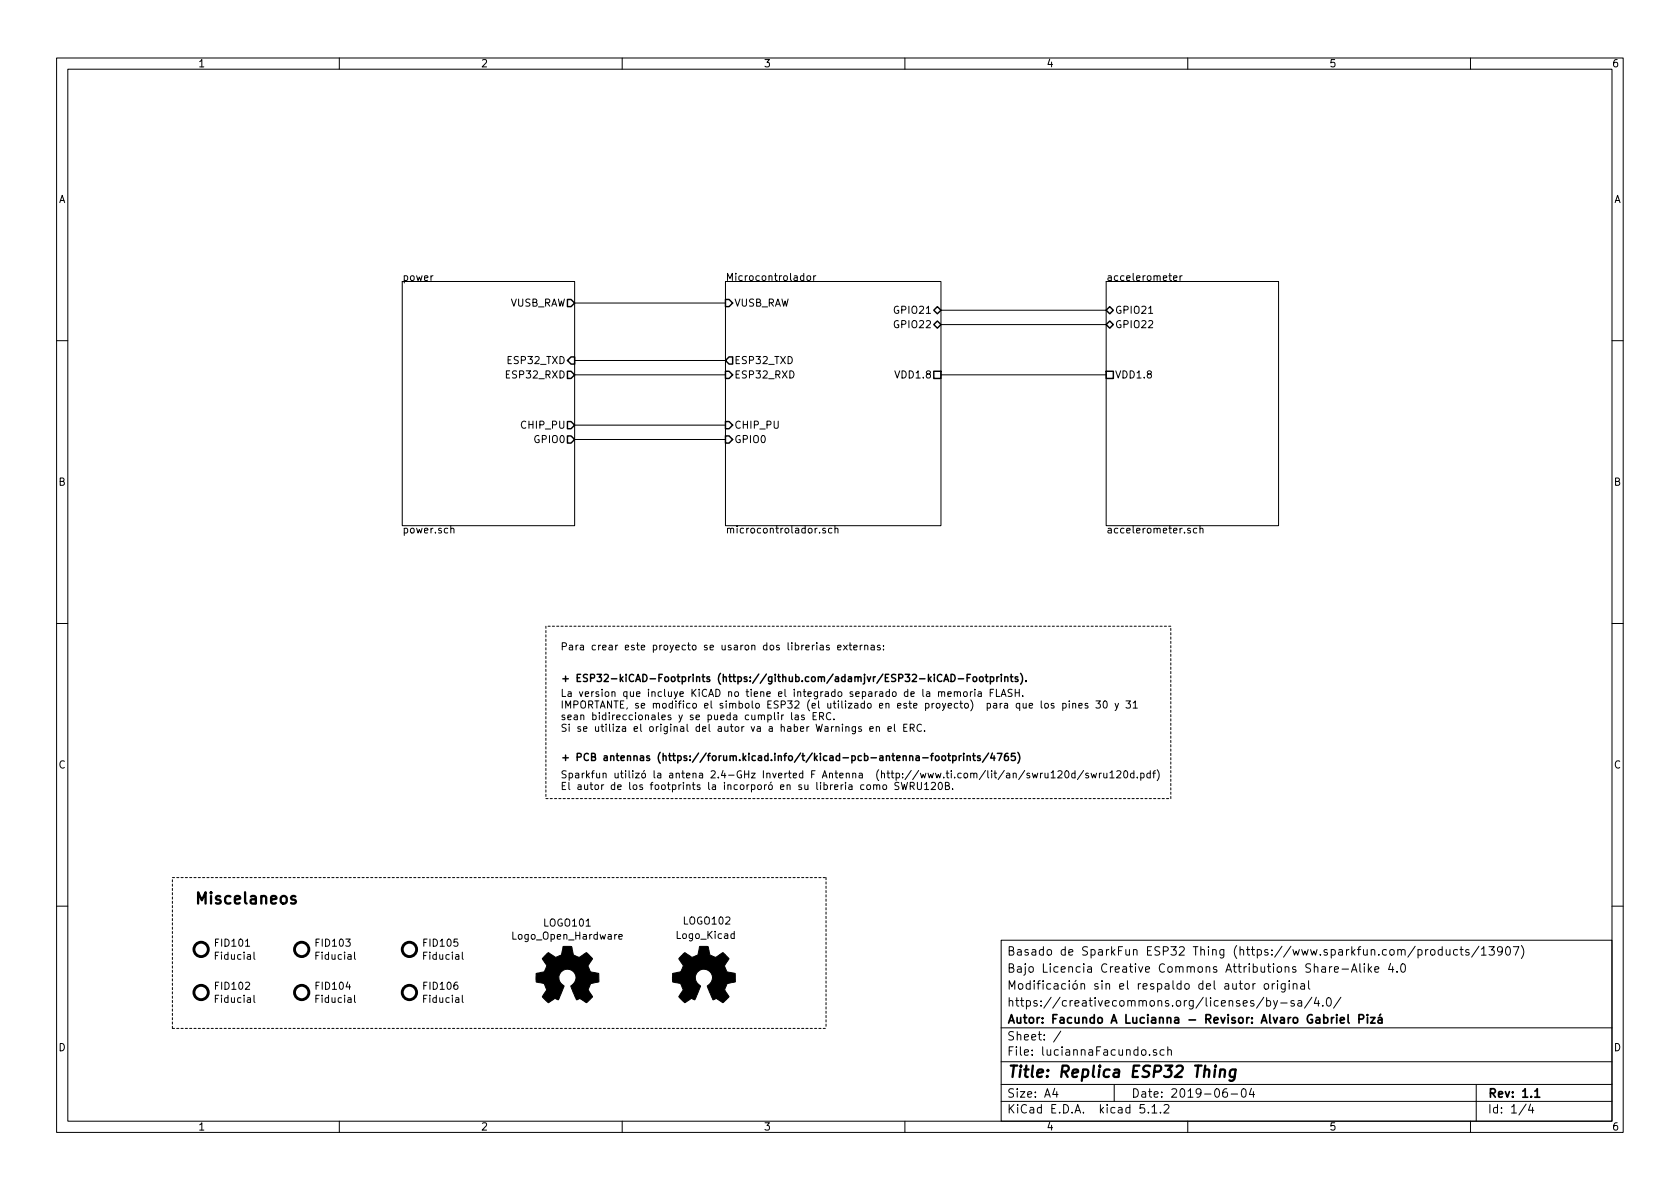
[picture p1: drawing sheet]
EESchema Schematic File Version 4
LIBS:luciannaFacundo-cache
EELAYER 29 0
EELAYER END
$Descr A4 11693 8268
encoding utf-8
Sheet 1 4
Title "Replica ESP32 Thing"
Date "2019-06-04"
Rev "1.1"
Comp "Autor: Facundo A Lucianna - Revisor: Alvaro Gabriel Pizá"
Comment1 "https://creativecommons.org/licenses/by-sa/4.0/"
Comment2 "Modificación sin el respaldo del autor original"
Comment3 "Bajo Licencia Creative Commons Attributions Share-Alike 4.0"
Comment4 "Basado de SparkFun ESP32 Thing (https://www.sparkfun.com/products/13907) "
$EndDescr
$Sheet
S 2800 1950 1200 1700
U 5D0B738A
F0 "power" 50
F1 "power.sch" 50
F2 "VUSB_RAW" O R 4000 2100 50 
F3 "ESP32_TXD" I R 4000 2500 50 
F4 "ESP32_RXD" O R 4000 2600 50 
F5 "GPIO0" O R 4000 3050 50 
F6 "CHIP_PU" O R 4000 2950 50 
$EndSheet
$Sheet
S 7700 1950 1200 1700
U 5D8D9EF5
F0 "accelerometer" 50
F1 "accelerometer.sch" 50
F2 "GPIO21" B L 7700 2150 50 
F3 "GPIO22" B L 7700 2250 50 
F4 "VDD1.8" U L 7700 2600 50 
$EndSheet
$Sheet
S 5050 1950 1500 1700
U 5D0598DE
F0 "Microcontrolador" 50
F1 "microcontrolador.sch" 50
F2 "CHIP_PU" I L 5050 2950 50 
F3 "VUSB_RAW" I L 5050 2100 50 
F4 "GPIO21" B R 6550 2150 50 
F5 "GPIO22" B R 6550 2250 50 
F6 "ESP32_TXD" O L 5050 2500 50 
F7 "ESP32_RXD" I L 5050 2600 50 
F8 "GPIO0" I L 5050 3050 50 
F9 "VDD1.8" U R 6550 2600 50 
$EndSheet
Wire Wire Line
	4000 2100 5050 2100
Wire Wire Line
	5050 2500 4000 2500
Wire Wire Line
	4000 2600 5050 2600
Wire Wire Line
	5050 2950 4000 2950
Wire Wire Line
	4000 3050 5050 3050
Wire Wire Line
	6550 2150 7700 2150
Wire Wire Line
	7700 2250 6550 2250
Wire Wire Line
	6550 2600 7700 2600
Text Notes 3900 5500 0    50   ~ 0
Para crear este proyecto se usaron dos librerias externas:\n\n\n\nLa version que incluye KiCAD no tiene el integrado separado de la memoria FLASH. \nIMPORTANTE, se modifico el simbolo ESP32 (el utilizado en este proyecto)  para que los pines 30 y 31 \nsean bidireccionales y se pueda cumplir las ERC. \nSi se utiliza el original del autor va a haber Warnings en el ERC. \n\n\n\nSparkfun utilizó la antena 2.4-GHz Inverted F Antenna  (http://www.ti.com/lit/an/swru120d/swru120d.pdf) \nEl autor de los footprints la incorporó en su libreria como SWRU120B.
Text Notes 3900 4750 0    50   ~ 10
+ ESP32-kiCAD-Footprints (https://github.com/adamjvr/ESP32-kiCAD-Footprints).
Text Notes 3900 5300 0    50   ~ 10
+ PCB antennas (https://forum.kicad.info/t/kicad-pcb-antenna-footprints/4765)
Wire Notes Line
	3800 5550 8150 5550
Wire Notes Line
	8150 5550 8150 4350
Wire Notes Line
	8150 4350 3800 4350
Wire Notes Line
	3800 4350 3800 5550
$Comp
L Mechanical:Fiducial FID104
U 1 1
P 2100 6900
F 0 "FID104" H 2185 6946 50  0000 L CNN
F 1 "Fiducial" H 2185 6855 50  0000 L CNN
F 2 "Fiducial:Fiducial_1mm_Mask3mm" H 2100 6900 50  0001 C CNN
F 3 "~" H 2100 6900 50  0001 C CNN
	1    2100 6900
	1    0    0    -1  
$EndComp
$Comp
L Mechanical:Fiducial FID103
U 1 1
P 2100 6600
F 0 "FID103" H 2185 6646 50  0000 L CNN
F 1 "Fiducial" H 2185 6555 50  0000 L CNN
F 2 "Fiducial:Fiducial_1mm_Mask3mm" H 2100 6600 50  0001 C CNN
F 3 "~" H 2100 6600 50  0001 C CNN
	1    2100 6600
	1    0    0    -1  
$EndComp
$Comp
L Mechanical:Fiducial FID101
U 1 1
P 1400 6600
F 0 "FID101" H 1485 6646 50  0000 L CNN
F 1 "Fiducial" H 1485 6555 50  0000 L CNN
F 2 "Fiducial:Fiducial_1mm_Mask3mm" H 1400 6600 50  0001 C CNN
F 3 "~" H 1400 6600 50  0001 C CNN
	1    1400 6600
	1    0    0    -1  
$EndComp
$Comp
L Mechanical:Fiducial FID102
U 1 1
P 1400 6900
F 0 "FID102" H 1485 6946 50  0000 L CNN
F 1 "Fiducial" H 1485 6855 50  0000 L CNN
F 2 "Fiducial:Fiducial_1mm_Mask3mm" H 1400 6900 50  0001 C CNN
F 3 "~" H 1400 6900 50  0001 C CNN
	1    1400 6900
	1    0    0    -1  
$EndComp
Text Notes 1350 6300 0    79   ~ 16
Miscelaneos
Wire Notes Line
	1200 7150 1200 6100
$Comp
L Mechanical:Fiducial FID106
U 1 1
P 2850 6900
F 0 "FID106" H 2935 6946 50  0000 L CNN
F 1 "Fiducial" H 2935 6855 50  0000 L CNN
F 2 "Fiducial:Fiducial_1mm_Mask3mm" H 2850 6900 50  0001 C CNN
F 3 "~" H 2850 6900 50  0001 C CNN
	1    2850 6900
	1    0    0    -1  
$EndComp
$Comp
L Mechanical:Fiducial FID105
U 1 1
P 2850 6600
F 0 "FID105" H 2935 6646 50  0000 L CNN
F 1 "Fiducial" H 2935 6555 50  0000 L CNN
F 2 "Fiducial:Fiducial_1mm_Mask3mm" H 2850 6600 50  0001 C CNN
F 3 "~" H 2850 6600 50  0001 C CNN
	1    2850 6600
	1    0    0    -1  
$EndComp
$Comp
L Graphic:Logo_Open_Hardware_Small LOGO101
U 1 1
P 3950 6800
F 0 "LOGO101" H 3950 7186 50  0000 C CNN
F 1 "Logo_Open_Hardware" H 3950 7095 50  0000 C CNN
F 2 "Symbol:OSHW-Logo2_7.3x6mm_SilkScreen" H 3950 6800 50  0001 C CNN
F 3 "~" H 3950 6800 50  0001 C CNN
	1    3950 6800
	1    0    0    -1  
$EndComp
$Comp
L Graphic:Logo_Open_Hardware_Small LOGO102
U 1 1
P 4900 6800
F 0 "LOGO102" H 4750 7200 50  0000 L CNN
F 1 "Logo_Kicad" H 4700 7100 50  0000 L CNN
F 2 "Symbol:KiCad-Logo2_5mm_SilkScreen" H 4900 6800 50  0001 C CNN
F 3 "~" H 4900 6800 50  0001 C CNN
	1    4900 6800
	1    0    0    -1  
$EndComp
Wire Notes Line
	5750 6100 5750 7150
Wire Notes Line
	1200 6100 5750 6100
Wire Notes Line
	1200 7150 5750 7150
$EndSCHEMATC
